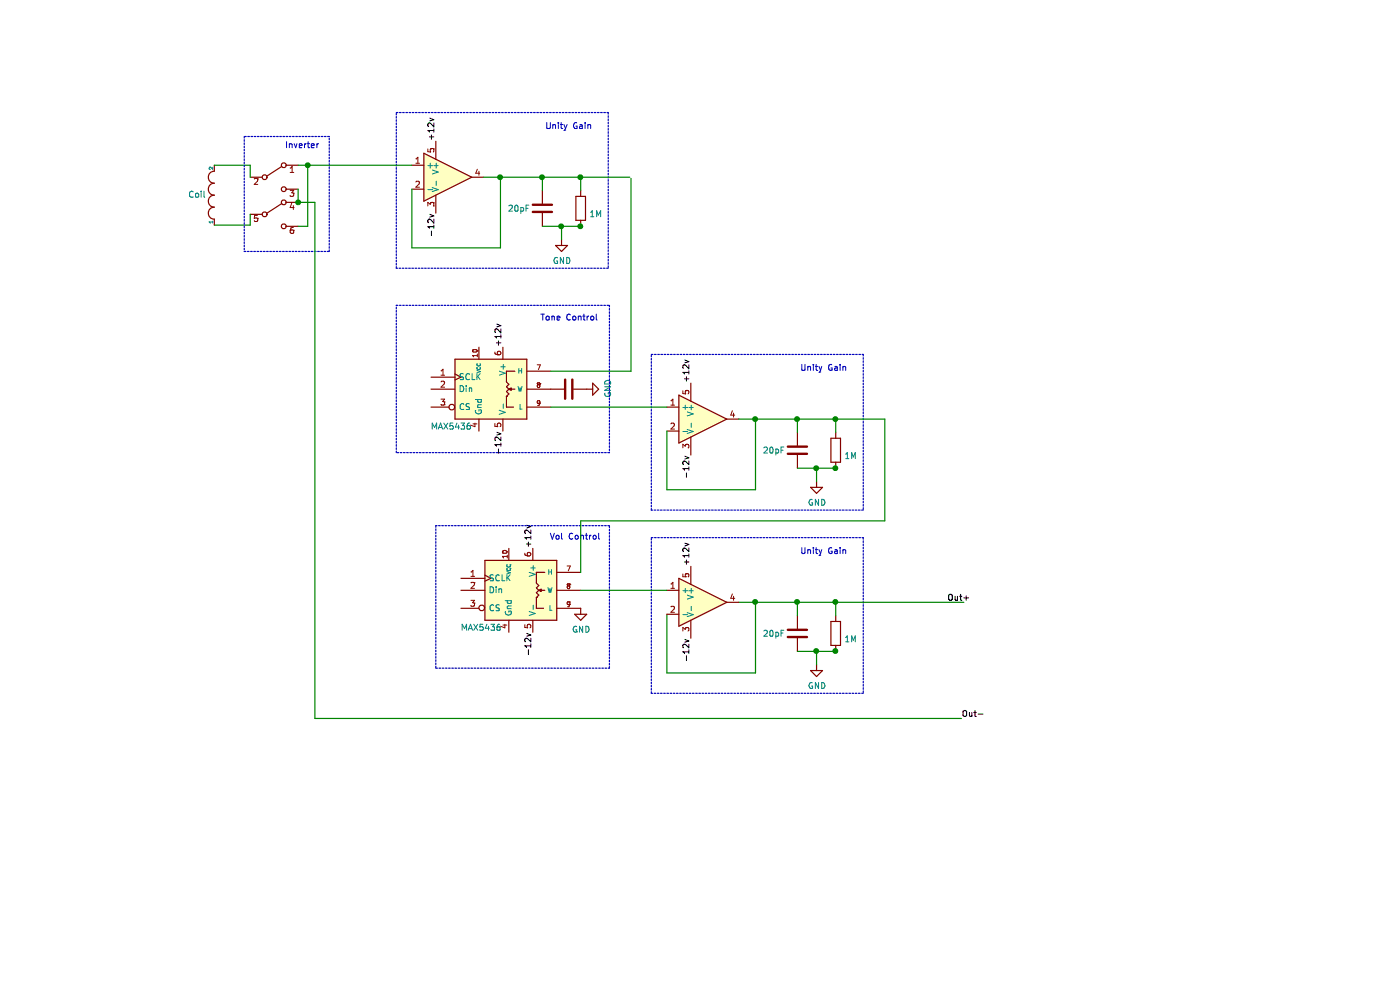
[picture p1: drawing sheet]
EESchema Schematic File Version 4
LIBS:Unity Gain Digipot Vol-tone-cache
EELAYER 26 0
EELAYER END
$Descr A4 11693 8268
encoding utf-8
Sheet 1 1
Title ""
Date ""
Rev ""
Comp ""
Comment1 ""
Comment2 ""
Comment3 ""
Comment4 ""
$EndDescr
$Comp
L Amplifier_Audio:LM1875 U?
U 1 1
P 3740 1480
F 0 "U?" H 3770 1660 50  0001 L CNN
F 1 "LM1875" H 4083 1434 50  0001 L CNN
F 2 "Package_TO_SOT_THT:TO-220-5_Vertical_StaggeredType1_Py3.7mm" H 3740 1480 50  0001 C CIN
F 3 "http://www.ti.com/lit/ds/symlink/lm1875.pdf" H 3740 1480 50  0001 C CNN
	1    3740 1480
	1    0    0    -1  
$EndComp
$Comp
L Device:R R?
U 1 1
P 4850 1740
F 0 "R?" H 4920 1787 50  0001 L CNN
F 1 "1M" H 4920 1694 50  0000 L CNN
F 2 "" V 4780 1740 50  0001 C CNN
F 3 "~" H 4850 1740 50  0001 C CNN
	1    4850 1740
	1    0    0    -1  
$EndComp
$Comp
L Device:C C?
U 1 1
P 4530 1740
F 0 "C?" H 4645 1787 50  0001 L CNN
F 1 "20pF" H 4240 1740 50  0000 L CNN
F 2 "" H 4568 1590 50  0001 C CNN
F 3 "~" H 4530 1740 50  0001 C CNN
	1    4530 1740
	1    0    0    -1  
$EndComp
Wire Wire Line
	4040 1480 4180 1480
Wire Wire Line
	4530 1590 4530 1480
Connection ~ 4530 1480
Wire Wire Line
	4530 1480 4850 1480
Wire Wire Line
	4850 1590 4850 1480
Connection ~ 4850 1480
$Comp
L power:GND #PWR?
U 1 1
P 4690 2000
F 0 "#PWR?" H 4690 1750 50  0001 C CNN
F 1 "GND" H 4695 1824 50  0000 C CNN
F 2 "" H 4690 2000 50  0001 C CNN
F 3 "" H 4690 2000 50  0001 C CNN
	1    4690 2000
	1    0    0    -1  
$EndComp
Wire Wire Line
	4530 1890 4690 1890
Wire Wire Line
	4860 1890 4860 1900
Connection ~ 4850 1890
Wire Wire Line
	4850 1890 4860 1890
Wire Wire Line
	4690 2000 4690 1890
Connection ~ 4690 1890
Wire Wire Line
	4690 1890 4850 1890
Wire Wire Line
	4180 1480 4180 2070
Wire Wire Line
	4180 2070 3440 2070
Wire Wire Line
	3440 2070 3440 1580
Connection ~ 4180 1480
Wire Wire Line
	4180 1480 4530 1480
$Comp
L power:GND #PWR?
U 1 1
P 4850 5080
F 0 "#PWR?" H 4850 4830 50  0001 C CNN
F 1 "GND" H 4855 4904 50  0000 C CNN
F 2 "" H 4850 5080 50  0001 C CNN
F 3 "" H 4850 5080 50  0001 C CNN
	1    4850 5080
	1    0    0    -1  
$EndComp
Text Label 3640 1180 1    50   ~ 0
+12v
Text Label 4450 4580 1    50   ~ 0
+12v
Text Label 4450 5280 3    50   ~ 0
-12v
Text Label 3640 1780 3    50   ~ 0
-12v
Text Label 7910 5030 0    50   ~ 0
Out+
$Comp
L pspice:INDUCTOR L?
U 1 1
P 1790 1630
F 0 "L?" V 1837 1587 50  0001 R CNN
F 1 "Coil" V 1790 1850 50  0000 R CNN
F 2 "" H 1790 1630 50  0001 C CNN
F 3 "" H 1790 1630 50  0001 C CNN
	1    1790 1630
	0    -1   -1   0   
$EndComp
$Comp
L Potentiometer_Digital:MAX5436 U?
U 1 1
P 4100 3250
F 0 "U?" H 3900 2860 50  0001 C CNN
F 1 "MAX5436" H 3770 2940 50  0000 C CNN
F 2 "" H 4100 3250 50  0001 C CNN
F 3 "https://datasheets.maximintegrated.com/en/ds/MAX5436-MAX5439.pdf" H 4100 3250 50  0001 C CNN
	1    4100 3250
	1    0    0    -1  
$EndComp
$Comp
L power:GND #PWR?
U 1 1
P 4900 3250
F 0 "#PWR?" H 4900 3000 50  0001 C CNN
F 1 "GND" H 4905 3074 50  0000 C CNN
F 2 "" H 4900 3250 50  0001 C CNN
F 3 "" H 4900 3250 50  0001 C CNN
	1    4900 3250
	0    -1   -1   0   
$EndComp
Text Label 4200 3600 3    50   ~ 0
-12v
Text Label 4200 2900 1    50   ~ 0
+12v
Text Label 8030 6000 0    50   ~ 0
Out-
Wire Notes Line
	3310 2240 3310 940 
Wire Notes Line
	3310 940  5080 940 
Wire Notes Line
	5080 940  5080 2240
Wire Notes Line
	5080 2240 3310 2240
Wire Wire Line
	4850 1480 5260 1480
Text Notes 4950 1090 2    50   ~ 0
Unity Gain
Wire Notes Line
	3310 3780 3310 2550
Wire Notes Line
	3310 2550 5090 2550
Wire Notes Line
	5090 2550 5090 3780
Wire Notes Line
	5090 3780 3310 3780
Text Notes 5000 2690 2    50   ~ 0
Tone Control
Wire Notes Line
	3640 5580 5090 5580
Wire Notes Line
	5090 5580 5090 4390
Wire Notes Line
	5090 4390 3640 4390
Wire Notes Line
	3640 4390 3640 5580
Text Notes 5020 4520 2    50   ~ 0
Vol Control
$Comp
L Potentiometer_Digital:MAX5436 U?
U 1 1
P 4350 4930
F 0 "U?" H 4150 4520 50  0001 C CNN
F 1 "MAX5436" H 4020 4620 50  0000 C CNN
F 2 "" H 4350 4930 50  0001 C CNN
F 3 "https://datasheets.maximintegrated.com/en/ds/MAX5436-MAX5439.pdf" H 4350 4930 50  0001 C CNN
	1    4350 4930
	1    0    0    -1  
$EndComp
$Comp
L Switch:SW_DPDT_x2 SW?
U 1 1
P 2290 1480
F 0 "SW?" H 2290 1676 50  0001 C CNN
F 1 "SW_DPDT_x2" H 2290 1677 50  0001 C CNN
F 2 "" H 2290 1480 50  0001 C CNN
F 3 "" H 2290 1480 50  0001 C CNN
	1    2290 1480
	1    0    0    -1  
$EndComp
$Comp
L Switch:SW_DPDT_x2 SW?
U 2 1
P 2290 1790
F 0 "SW?" H 2290 1986 50  0001 C CNN
F 1 "SW_DPDT_x2" H 2290 1987 50  0001 C CNN
F 2 "" H 2290 1790 50  0001 C CNN
F 3 "" H 2290 1790 50  0001 C CNN
	2    2290 1790
	1    0    0    -1  
$EndComp
Wire Wire Line
	1790 1380 2090 1380
Wire Wire Line
	2090 1380 2090 1480
Wire Wire Line
	1790 1880 2090 1880
Wire Wire Line
	2090 1880 2090 1790
Wire Notes Line
	2040 2100 2750 2100
Wire Notes Line
	2750 2100 2750 1140
Wire Notes Line
	2750 1140 2040 1140
Wire Notes Line
	2040 1140 2040 2100
Text Notes 2670 1250 2    50   ~ 0
Inverter
Wire Wire Line
	2490 1380 2570 1380
Wire Wire Line
	2490 1580 2490 1690
Wire Wire Line
	2490 1890 2570 1890
Wire Wire Line
	2570 1890 2570 1380
Connection ~ 2570 1380
Wire Wire Line
	2570 1380 3440 1380
Wire Wire Line
	2630 1690 2490 1690
Connection ~ 2490 1690
$Comp
L Device:R R?
U 1 1
P 6980 5290
F 0 "R?" H 7050 5337 50  0001 L CNN
F 1 "1M" H 7050 5244 50  0000 L CNN
F 2 "" V 6910 5290 50  0001 C CNN
F 3 "~" H 6980 5290 50  0001 C CNN
	1    6980 5290
	1    0    0    -1  
$EndComp
$Comp
L Device:C C?
U 1 1
P 6660 5290
F 0 "C?" H 6775 5337 50  0001 L CNN
F 1 "20pF" H 6370 5290 50  0000 L CNN
F 2 "" H 6698 5140 50  0001 C CNN
F 3 "~" H 6660 5290 50  0001 C CNN
	1    6660 5290
	1    0    0    -1  
$EndComp
Wire Wire Line
	6170 5030 6310 5030
Wire Wire Line
	6660 5140 6660 5030
Connection ~ 6660 5030
Wire Wire Line
	6660 5030 6980 5030
Wire Wire Line
	6980 5140 6980 5030
Connection ~ 6980 5030
$Comp
L power:GND #PWR?
U 1 1
P 6820 5550
F 0 "#PWR?" H 6820 5300 50  0001 C CNN
F 1 "GND" H 6825 5374 50  0000 C CNN
F 2 "" H 6820 5550 50  0001 C CNN
F 3 "" H 6820 5550 50  0001 C CNN
	1    6820 5550
	1    0    0    -1  
$EndComp
Wire Wire Line
	6660 5440 6820 5440
Wire Wire Line
	6990 5440 6990 5450
Connection ~ 6980 5440
Wire Wire Line
	6980 5440 6990 5440
Wire Wire Line
	6820 5550 6820 5440
Connection ~ 6820 5440
Wire Wire Line
	6820 5440 6980 5440
Wire Wire Line
	6310 5030 6310 5620
Wire Wire Line
	6310 5620 5570 5620
Wire Wire Line
	5570 5620 5570 5130
Connection ~ 6310 5030
Wire Wire Line
	6310 5030 6660 5030
Text Label 5770 4730 1    50   ~ 0
+12v
Text Label 5770 5330 3    50   ~ 0
-12v
Wire Notes Line
	5440 5790 5440 4490
Wire Notes Line
	5440 4490 7210 4490
Wire Notes Line
	7210 4490 7210 5790
Wire Notes Line
	7210 5790 5440 5790
Wire Wire Line
	6980 5030 8050 5030
Text Notes 7080 4640 2    50   ~ 0
Unity Gain
$Comp
L Device:C C?
U 1 1
P 4750 3250
F 0 "C?" H 4865 3297 50  0001 L CNN
F 1 "10nF" H 4460 3250 50  0001 L CNN
F 2 "" H 4788 3100 50  0001 C CNN
F 3 "~" H 4750 3250 50  0001 C CNN
	1    4750 3250
	0    1    1    0   
$EndComp
$Comp
L Amplifier_Audio:LM1875 U?
U 1 1
P 5870 3500
F 0 "U?" H 5900 3680 50  0001 L CNN
F 1 "LM1875" H 6213 3454 50  0001 L CNN
F 2 "Package_TO_SOT_THT:TO-220-5_Vertical_StaggeredType1_Py3.7mm" H 5870 3500 50  0001 C CIN
F 3 "http://www.ti.com/lit/ds/symlink/lm1875.pdf" H 5870 3500 50  0001 C CNN
	1    5870 3500
	1    0    0    -1  
$EndComp
$Comp
L Device:R R?
U 1 1
P 6980 3760
F 0 "R?" H 7050 3807 50  0001 L CNN
F 1 "1M" H 7050 3714 50  0000 L CNN
F 2 "" V 6910 3760 50  0001 C CNN
F 3 "~" H 6980 3760 50  0001 C CNN
	1    6980 3760
	1    0    0    -1  
$EndComp
$Comp
L Device:C C?
U 1 1
P 6660 3760
F 0 "C?" H 6775 3807 50  0001 L CNN
F 1 "20pF" H 6370 3760 50  0000 L CNN
F 2 "" H 6698 3610 50  0001 C CNN
F 3 "~" H 6660 3760 50  0001 C CNN
	1    6660 3760
	1    0    0    -1  
$EndComp
Wire Wire Line
	6170 3500 6310 3500
Wire Wire Line
	6660 3610 6660 3500
Connection ~ 6660 3500
Wire Wire Line
	6660 3500 6980 3500
Wire Wire Line
	6980 3610 6980 3500
Connection ~ 6980 3500
$Comp
L power:GND #PWR?
U 1 1
P 6820 4020
F 0 "#PWR?" H 6820 3770 50  0001 C CNN
F 1 "GND" H 6825 3844 50  0000 C CNN
F 2 "" H 6820 4020 50  0001 C CNN
F 3 "" H 6820 4020 50  0001 C CNN
	1    6820 4020
	1    0    0    -1  
$EndComp
Wire Wire Line
	6660 3910 6820 3910
Wire Wire Line
	6990 3910 6990 3920
Connection ~ 6980 3910
Wire Wire Line
	6980 3910 6990 3910
Wire Wire Line
	6820 4020 6820 3910
Connection ~ 6820 3910
Wire Wire Line
	6820 3910 6980 3910
Wire Wire Line
	6310 3500 6310 4090
Wire Wire Line
	6310 4090 5570 4090
Wire Wire Line
	5570 4090 5570 3600
Connection ~ 6310 3500
Wire Wire Line
	6310 3500 6660 3500
Text Label 5770 3200 1    50   ~ 0
+12v
Text Label 5770 3800 3    50   ~ 0
-12v
Wire Notes Line
	5440 4260 5440 2960
Wire Notes Line
	5440 2960 7210 2960
Wire Notes Line
	7210 2960 7210 4260
Wire Notes Line
	7210 4260 5440 4260
Wire Wire Line
	6980 3500 7390 3500
Text Notes 7080 3110 2    50   ~ 0
Unity Gain
Wire Wire Line
	4850 4780 4850 4350
$Comp
L Amplifier_Audio:LM1875 U?
U 1 1
P 5870 5030
F 0 "U?" H 5900 5210 50  0001 L CNN
F 1 "LM1875" H 6213 4984 50  0001 L CNN
F 2 "Package_TO_SOT_THT:TO-220-5_Vertical_StaggeredType1_Py3.7mm" H 5870 5030 50  0001 C CIN
F 3 "http://www.ti.com/lit/ds/symlink/lm1875.pdf" H 5870 5030 50  0001 C CNN
	1    5870 5030
	1    0    0    -1  
$EndComp
Wire Wire Line
	2630 6000 8030 6000
Wire Wire Line
	2630 1690 2630 6000
Wire Wire Line
	4600 3400 5570 3400
Wire Wire Line
	5270 1490 5270 3100
Wire Wire Line
	4600 3100 5270 3100
Wire Wire Line
	5570 4930 4850 4930
Wire Wire Line
	4850 4350 7390 4350
Wire Wire Line
	7390 3500 7390 4350
$EndSCHEMATC
